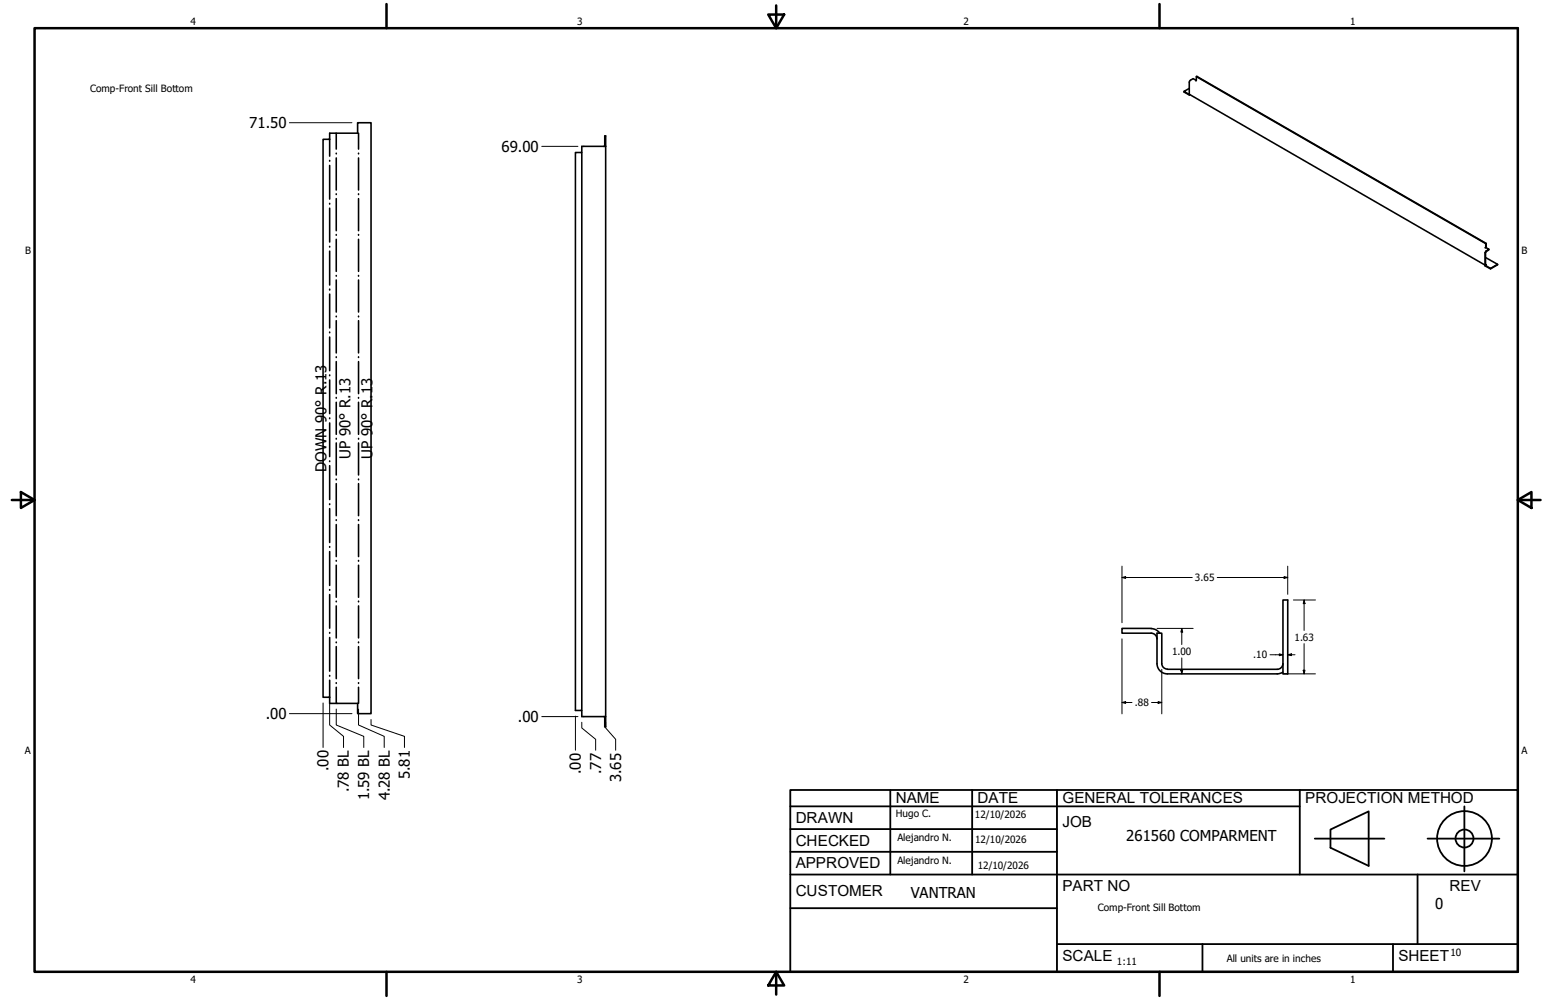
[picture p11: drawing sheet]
<svg xmlns="http://www.w3.org/2000/svg" width="432mm" height="279mm" viewBox="0 0 432 279" stroke-linecap="round" stroke-linejoin="round" font-family="sans-serif">
<!-- layer: GIGA_BendDown -->
<g fill="none" stroke="#000" stroke-width=".44">
<path d="M92.1 38.9v4.7M92.1 44.8v.2M92.1 46.2v9.4M92.1 56.8v.2M92.1 58.2v9.4M92.1 68.8v.2M92.1 70.2v9.4M92.1 80.8v.2M92.1 82.2v9.4M92.1 92.8v.2M92.1 94.2v9.4M92.1 104.8v.2"/>
<path d="M92.1 106.2v9.4M92.1 116.8v.2M92.1 118.2v9.4M92.1 128.8v.2M92.1 130.1v9.5M92.1 140.8v.2M92.1 142.1v9.5M92.1 152.7v.2M92.1 154.1v9.5M92.1 164.7v.2M92.1 166.1v9.4M92.1 176.7v.2"/>
<path d="M92.1 178.1v9.4M92.1 188.7v.2M92.1 190.1v4.7"/>
</g>
<!-- layer: GIGA_BendUp -->
<g fill="none" stroke="#000" stroke-width=".44">
<path d="M93.9 37.2v4.5M100.1 37.2v4.5M93.9 42.8v.2M93.9 44.1v9M93.9 54.2v.2M93.9 55.5v9M100.1 42.8v.2M100.1 44.1v9M100.1 54.2v.2M100.1 55.5v9M93.9 65.5v.2M93.9 66.9v8.9"/>
<path d="M93.9 77v.2M93.9 78.2v9M100.1 65.5v.2M100.1 66.9v8.9M100.1 77v.2M100.1 78.2v9M93.9 88.3v.2M93.9 89.6v9M93.9 99.7v.2M100.1 88.3v.2M100.1 89.6v9M100.1 99.7v.2"/>
<path d="M93.9 101v9M93.9 111.1v.2M93.9 112.4v8.9M100.1 101v9M100.1 111.1v.2M100.1 112.4v8.9M93.9 122.5v.2M93.9 123.8v8.9M93.9 133.9v.1M93.9 135.1v9M100.1 122.5v.2M100.1 123.8v8.9"/>
<path d="M100.1 133.9v.1M100.1 135.1v9M93.9 145.2v.2M93.9 146.6v8.9M93.9 156.6v.2M93.9 157.9v9M100.1 145.2v.2M100.1 146.6v8.9M100.1 156.6v.2M100.1 157.9v9M93.9 168v.1M93.9 169.3v8.9"/>
<path d="M93.9 179.4v.2M100.1 168v.1M100.1 169.3v8.9M100.1 179.4v.2M93.9 180.7v8.9M93.9 190.8v.1M93.9 192v4.5M100.1 180.7v8.9M100.1 190.8v.1M100.1 192v4.5"/>
</g>
<!-- layer: Visible (ANSI) -->
<g fill="none" stroke="#000" stroke-width=".44">
<path d="M90.2 38.9h1.9v-1.7h7.8v-2.9h3.7v165.1h-3.7v-2.9h-7.8v-1.7h-1.9zM330.7 25.5v.2l1.5 .8 .1-.1 82.5 47.7M332.2 24.7l-1.5 .8 1.5 .9M332.4 26.5h-.2M334 22.6l.3-1.3 80.8 46.7M334.1 22.5l-.9-.5-1 .7v3.7M334.1 21.4l80.9 46.7M162.5 42.6h-1.8v155.9h1.8M168.9 40.9v-2.9h.3v2.9M169.2 40.9v159.3h-.3M169.2 40.9h-6.7v159.3h6.4M414.9 71.9l3.4 2-2 1.1-1.5-.9"/>
<path d="M415 69.2l.1-1.2-.3 1.2 1.1 .5-.8 .4-.3 .5v3.5M415.9 69.7l-1 .8v3.4l.2 .1-.3 .1M416.3 75v.1M418.3 73.9l-2 1.2-1.5-.8v-.2M324 177l-.7-.7-1.3-.6-8.6-.1v1.3l8.6 .1a1.62 1.62 0 0 1 1.2 1.5M358.3 167.6h1.4v20.7h-1.4zM326 186.9a1.56 1.56 0 0 1-1.5-1.5v-8.5h-1.3v8.5a2.89 2.89 0 0 0 2.8 2.9M358.3 187.8l-1.6 .5h-30.6M358.3 185.4a1.62 1.62 0 0 1-1.6 1.6h-30.6M168.9 200.2v2.9h.3v-2.9"/>
</g>
<!-- layer: Borde (ANSI) -->
<g fill="none" stroke="#000" stroke-width=".7">
<path d="M9.7 7.9h414.2v263.6h-414.2zM107.9 1.1v6.8M214.6 4.1h4.4l-2.2 3.8zM216.8 1.5v6.4M323.8 1.1v6.8M3.3 139.7h6.4M5.8 137.5l3.9 2.2-3.9 2.2zM423.9 139.7l3.8-2.2v4.4zM423.9 139.7h6.4M107.9 271.5v6.8M216.8 271.5l2.2 3.8h-4.4zM216.8 271.5v6.4"/>
<path d="M323.8 271.5v6.8"/>
</g>
<!-- layer: Title (ANSI)-1 -->
<g fill="none" stroke="#000" stroke-width=".51">
<path d="M220.7 220.7h203.2v50.8h-203.2zM220.7 225.3h142.3M220.7 231.6h74.5M220.7 238h74.5M248.7 220.7v23.6M271.5 220.7v23.6M295.2 220.7v50.8M363 220.7v23.6M367.2 234.3h19.5M371.6 231.8l10.7-5.1v15.2l-10.7-5zM398.7 234.3h20.1M409 225.3v18.2"/>
<path d="M220.7 244.3h203.2M220.7 253.7h74.5M395.9 244.3v19.5M295.2 263.8h128.7M335.9 263.8v7.7M389.1 263.8v7.7"/>
<circle cx="409" cy="234.3" r="7.7"/>
<circle cx="409" cy="234.3" r="2.51"/>
</g>
<!-- layer: Cota (ANSI) -->
<g fill="none" stroke="#000" stroke-width=".28">
<path d="M80.8 34.3h17.5M151.3 40.9h10.1M313.4 158.2v15.8M359.7 158.2v7.9M313.4 161.4l1-.3v.5zM313.4 178.5v21M313.4 161.4h19.6M323.2 175.6h10M330.1 175.6l.2 1h-.5zM330.1 175.6v4.5M340 161.4h19.7M358.6 161.1l1.1 .3-1.1 .2z"/>
<path d="M361.3 167.6h6.1M364.2 167.6l.3 1.1h-.5zM364.2 167.6v8.5M364.2 179.8v8.5M80.8 199.4h17.5M90.2 196.4v12.5M92.1 196.4v6.2l3.8 3.1v3.2M93.9 198.1v4.5l7.7 3.1v3.2M100.1 198.1v4.5l7.2 3.1v3.2M313.4 196.3l1-.3v.5zM313.4 196.3h2.8M321.6 196.3h2.9"/>
<path d="M323.5 196l1 .3-1 .2zM324.5 187v12.5M329.8 187.3h.5l-.2 1zM330.1 183.8v4.5M354.7 182.9h3.6M357.3 182.7l1 .2-1 .3zM358.3 188.3h9.1M359.7 182.9l1-.2v.5zM359.7 182.9h2M364 187.3h.5l-.3 1zM103.6 201v1.6l9.4 3.1v3.2M151.3 200.2h10.1"/>
<path d="M160.7 200.1v9.5M162.5 201.8v1.6l3.9 3.2v3M169.2 201.8v1.6l2.8 3.2v3"/>
</g>
<path d="M313.4 161.4l1-.3v.5zM330.1 175.6l.2 1h-.5zM358.6 161.1l1.1 .3-1.1 .2zM364.2 167.6l.3 1.1h-.5zM313.4 196.3l1-.3v.5zM323.5 196l1 .3-1 .2zM329.8 187.3h.5l-.2 1zM357.3 182.7l1 .2-1 .3zM359.7 182.9l1-.2v.5zM364 187.3h.5l-.3 1z" fill="#000"/>
<g font-size="4.3">
<text x="250.2" y="224.2">NAME</text>
<text x="273" y="224.2">DATE</text>
<text x="296.7" y="224.3">GENERAL TOLERANCES</text>
<text x="364.6" y="224.3">PROJECTION METHOD</text>
<text x="222.2" y="229.9">DRAWN</text>
<text x="296.7" y="230.9">JOB</text>
<text x="222.2" y="236.3">CHECKED</text>
<text x="222.2" y="242.6">APPROVED</text>
<text x="222.2" y="250.3">CUSTOMER</text>
<text x="296.7" y="249">PART NO</text>
<text x="404.8" y="248.9">REV</text>
<text x="296.7" y="268.4">SCALE</text>
<text x="390.6" y="268.4">SHEET</text>
</g>
<g font-size="4.2">
<text x="69.6" y="35.8">71.50</text>
<text x="140.1" y="42.4">69.00</text>
<text x="91.2" y="131.9" transform="rotate(-90 91.2 131.9)">DOWN 90° R.13</text>
<text x="97.9" y="128.2" transform="rotate(-90 97.9 128.2)">UP 90° R.13</text>
<text x="104" y="128.2" transform="rotate(-90 104 128.2)">UP 90° R.13</text>
<text x="74.2" y="200.9">.00</text>
<text x="144.7" y="201.7">.00</text>
<text x="91.8" y="215.5" transform="rotate(-90 91.8 215.5)">.00</text>
<text x="97.5" y="221.4" transform="rotate(-90 97.5 221.4)">.78 BL</text>
<text x="114.5" y="217.7" transform="rotate(-90 114.5 217.7)">5.81</text>
<text x="162.2" y="216.3" transform="rotate(-90 162.2 216.3)">.00</text>
<text x="167.9" y="216.3" transform="rotate(-90 167.9 216.3)">.77</text>
<text x="173.5" y="218.6" transform="rotate(-90 173.5 218.6)">3.65</text>
<text x="103.1" y="223.6" transform="rotate(-90 103.1 223.6)">1.59 BL</text>
<text x="108.8" y="223.6" transform="rotate(-90 108.8 223.6)">4.28 BL</text>
<text x="314.6" y="235">261560 COMPARMENT</text>
<text x="254.4" y="250.8">VANTRAN</text>
<text x="400.9" y="254">0</text>
</g>
<g font-size="2.8">
<text x="53.2" y="6.9">4</text>
<text x="161.2" y="6.9">3</text>
<text x="269.1" y="6.9">2</text>
<text x="377.1" y="6.9">1</text>
<text x="25.1" y="25.7">Comp-Front Sill Bottom</text>
<text x="7" y="70.9">B</text>
<text x="424.9" y="70.9">B</text>
<text x="333.8" y="162.4">3.65</text>
<text x="361.6" y="179">1.63</text>
<text x="327.3" y="182.9">1.00</text>
<text x="350" y="184">.10</text>
<text x="316.9" y="197.3">.88</text>
<text x="6.9" y="210.6">A</text>
<text x="424.9" y="210.6">A</text>
<text x="250.2" y="228.3">Hugo C.</text>
<text x="272.3" y="228.4">12/10/2026</text>
<text x="250.6" y="234.9">Alejandro N.</text>
<text x="272.4" y="235.6">12/10/2026</text>
<text x="250.6" y="241.5">Alejandro N.</text>
<text x="273.1" y="242.8">12/10/2026</text>
<text x="306.6" y="254.5">Comp-Front Sill Bottom</text>
<text x="312" y="269.7">1:11</text>
<text x="342.6" y="268.7">All units are in inches</text>
<text x="405.1" y="267.1">10</text>
<text x="53.2" y="274.6">4</text>
<text x="161.2" y="274.6">3</text>
<text x="269.1" y="274.6">2</text>
<text x="377.1" y="274.6">1</text>
</g>
</svg>
